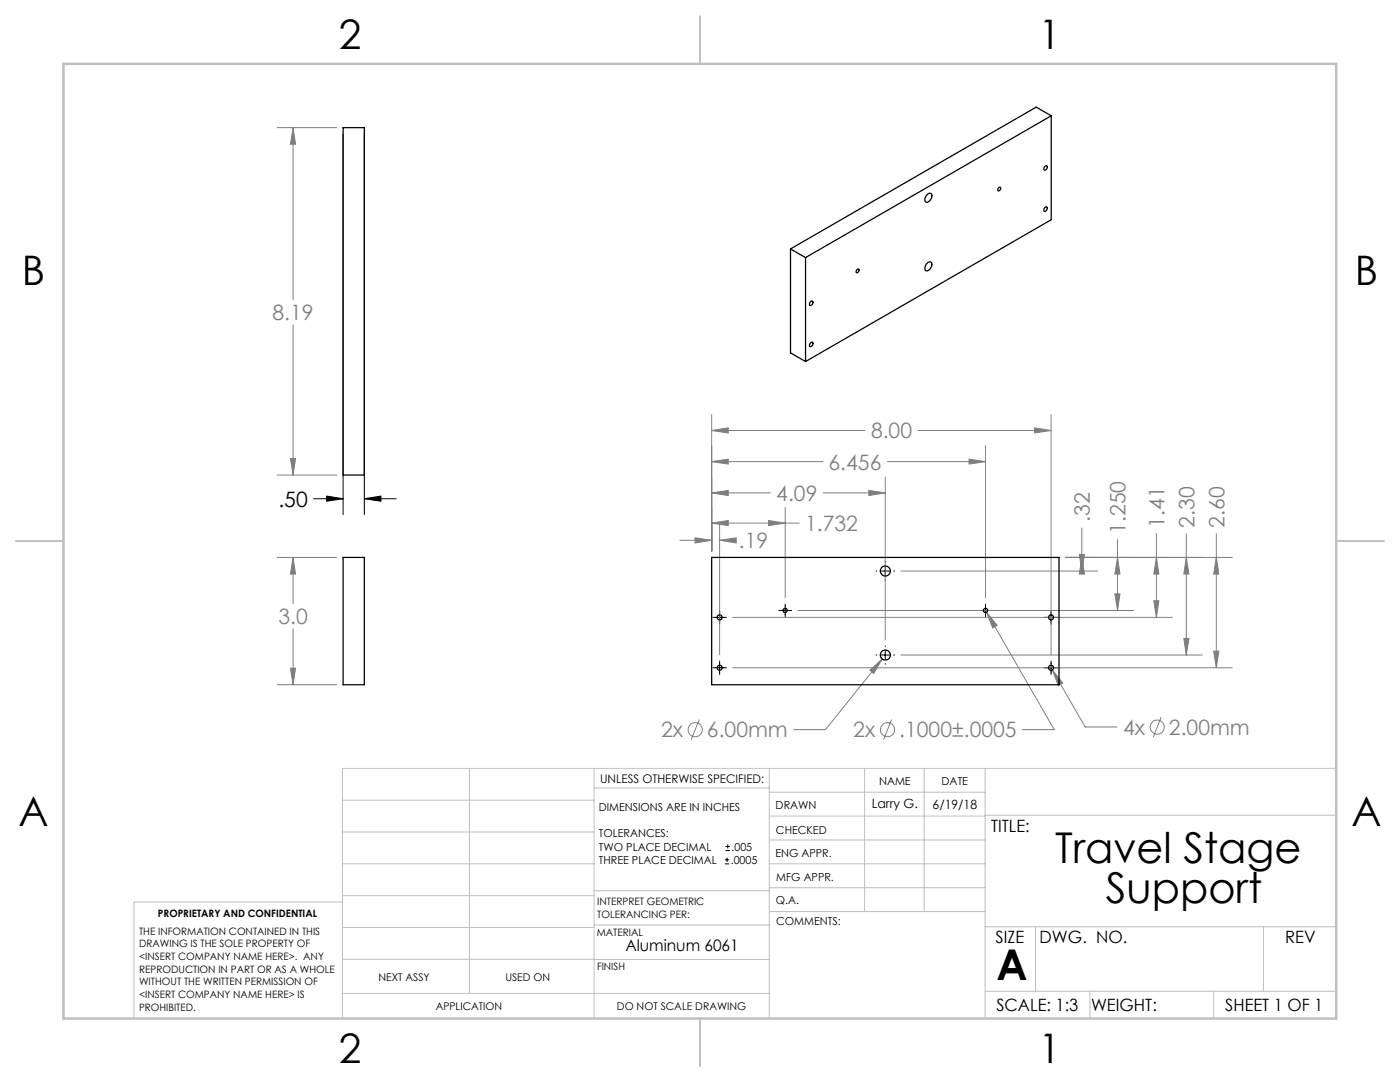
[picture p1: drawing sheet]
<svg xmlns="http://www.w3.org/2000/svg" width="279mm" height="216mm" viewBox="0 0 279 216" stroke-linecap="round" stroke-linejoin="round" font-family="sans-serif">
<g fill="none" stroke="#808080" stroke-width=".2">
<path d="M55.3 25.5h11.9M58.5 25.5v34.3M58.5 25.5l.5 3.3h-1zM58.5 64.8v30M55.3 94.8h11.9M58 91.5h1l-.5 3.3zM142 98.4l3.3-.5v1zM142 92.1l3.3-.5v1zM142 85.9l3.3-.5v1zM142 82.7v27.3M142 98.4h11.7M142 92.1h22.2"/>
<path d="M142 85.9h30.6M164.3 98.4h12.4M173.4 97.9l3.3 .5-3.3 .5zM176.7 95.2v32.4M177.1 92.1h19.6M183.2 85.9h26.6M193.4 91.6l3.3 .5-3.3 .5zM196.7 88.9v30.4M206.4 85.4l3.4 .5-3.4 .5zM209.8 82.7v47.9M55.3 111.2h11.9M58.5 111.2v9.2"/>
<path d="M58.5 111.2l.5 3.3h-1zM135.7 107.8h6.3M138.7 107.3l3.3 .5-3.3 .5zM142 104.4l3.3-.5v1zM142 104.4h17.5M143.6 107.8l3.3-.5v1zM143.6 104.6v26M143.6 107.8h2.7M153.4 103.9l3.3 .5-3.3 .5zM156.7 101.2v18.1M179.8 113.9h39.3M212.6 111.2h33.3"/>
<path d="M215.4 110.6h1l-.5 3.3zM215.9 111.2l.5 3.3h-1zM215.9 105.3v8.6M222.5 118.5h1l-.5 3.3zM223 107.7v14.1M223 111.2l.5 3.3h-1zM230.3 119.9h1l-.5 3.3zM230.8 106.5v16.7M230.8 111.2l.5 3.3h-1zM236.7 111.2l.6 3.3h-1zM236.7 106.5v24.2M242.7 111.2l.5 3.3h-1z"/>
<path d="M242.7 106.5v26.7M55.3 136.6h11.9M58 133.3h1l-.5 3.3zM58.5 125.5v11.1M146.2 123.2h87.8M146.2 133.2h99.7M159.2 121.8h67M173.6 133.7l2.5-2.2-1.7 2.9zM176.1 131.5l-11.4 14.1h-6.3M179.8 130.7h60.1M196.9 122.2l2.1 2.6-.9 .5zM196.9 122.2l13.5 23.4h-6.4"/>
<path d="M210 133.7l6.6 11.4h6.3M210 133.7l2.1 2.6-.9 .5zM236.3 127.4h1l-.6 3.3zM242.2 129.9h1l-.5 3.3zM139.6 143.6l-1.7 4M177.9 143.6l-1.6 4M231.7 143.1l-1.5 4"/>
<circle cx="138.7" cy="145.6" r="1.41"/>
<circle cx="177.1" cy="145.6" r="1.41"/>
<circle cx="230.9" cy="145.1" r="1.41"/>
</g>
<g fill="none" stroke="#000" stroke-width=".2">
<path d="M68.5 26.7v76M72.7 26.7v76M62.6 99.5h5.9M65.2 99l3.3 .5-3.3 .5zM72.7 99.5l3.3-.5v1zM72.7 99.5h6.4M174.8 113.9h.2M175.8 113.9h1.7M176.7 112.1v.2M176.7 113.1v1.7M176.7 115.6v.2M178.4 113.9h.1"/>
<path d="M142.3 123.2h2.7M142.3 133.2h2.7M143.6 121.8v2.7M143.6 131.9v2.7M155.4 121.8h2.6M156.7 120.5v2.6M174.8 130.7h.2M175.8 130.7h1.7M176.7 128.9v.1M176.7 129.9v1.7M176.7 132.4v.1M178.4 130.7h.1"/>
<path d="M195.4 121.8h2.5M196.7 120.5v2.6M208.4 123.2h2.7M208.4 133.2h2.7M209.8 121.8v2.7M209.8 131.9v2.7M144.7 172.4h.8M144.7 171.6h.8M144.8 169.7h.9M144.8 168.9h.9M145.1 171.1v.9M145.2 168.5v.8"/>
</g>
<g fill="none" stroke="#c0c0c0" stroke-width=".2">
<path d="M68.3 159.7h50.3M93.7 153.3v44.9M118.6 153.3v49.9M118.6 157.2h34.9M153.5 153.3v49.9M153.5 158.1h43.1M172.5 153.3v28.6M184.4 153.3v28.6M196.6 153.3v49.9M266.7 153.3h-198.4v49.9M68.3 178.7h50.3M68.3 172.4h50.3"/>
<path d="M68.3 166h50.3M68.3 180h-41.6v23.2M118.6 177.7h35M153.5 167.6h43.1M153.5 162.8h43.1M153.5 172.4h43.1M153.5 177.1h43.1M196.6 162.7h70.1M68.3 198.2h85.2M68.3 191.4l85.2 .1M68.3 185.1h50.3M118.6 184.6h35"/>
<path d="M153.6 181.9h43M196.6 197.8h70.1M196.6 184.9h70.1M206.7 184.9v12.9M217.5 197.8v5.4M242.2 197.8v5.4M252.2 184.9v12.9"/>
</g>
<path d="M139.7 3.2v9.5M3.1 107.9h9.6M266.7 107.9h9.5M139.7 203.2v9.6" fill="none" stroke="#c0c0c0" stroke-width=".25"/>
<path d="M12.7 12.7h254v190.5h-254z" fill="none" stroke="#c0c0c0" stroke-width=".5"/>
<path d="M65.2 99l3.3 .5-3.3 .5zM72.7 99.5l3.3-.5v1z" fill="#000"/>
<g fill="#808080">
<path d="M58.5 111.2l.5 3.3h-1zM58 133.3h1l-.5 3.3zM143.6 107.8l3.3-.5v1zM138.7 107.3l3.3 .5-3.3 .5zM142 104.4l3.3-.5v1zM153.4 103.9l3.3 .5-3.3 .5zM142 98.4l3.3-.5v1zM173.4 97.9l3.3 .5-3.3 .5zM142 92.1l3.3-.5v1zM193.4 91.6l3.3 .5-3.3 .5zM142 85.9l3.3-.5v1zM206.4 85.4l3.4 .5-3.4 .5zM210 133.7l1.2 3.1 .9-.5zM196.9 122.2l1.2 3.1 .9-.5zM173.6 133.7l.8 .7 1.7-2.9zM58.5 25.5l.5 3.3h-1zM58 91.5h1l-.5 3.3z"/>
<path d="M222.5 118.5h1l-.5 3.3zM223 111.2l.5 3.3h-1zM230.3 119.9h1l-.5 3.3zM230.8 111.2l.5 3.3h-1z"/>
<path d="M215.9 111.2l.5 3.3h-1zM215.4 110.6h1l-.5 3.3zM236.7 111.2l.6 3.3h-1zM236.3 127.4h1l-.6 3.3zM242.7 111.2l.5 3.3h-1zM242.2 129.9h1l-.5 3.3z"/>
</g>
<g fill="none" stroke="#000" stroke-width=".25">
<path d="M68.5 25.5h4.2v69.3h-4.2zM184.9 38.9a.54 .54 0 0 1 .6-.4 .54 .54 0 0 1 .5 .6 1.2 1.2 0 0 1-1.2 1.2 .99 .99 0 0 1 .1-1.4zM199.3 37.5l.2-.1a.4 .4 0 0 1 .2 .5 .4 .4 0 0 1-.5 .2l-.1-.2zM208.4 33.3l.3-.2a.45 .45 0 0 1 .4 .4 .45 .45 0 0 1-.5 .4h-.2zM209.8 23.1l-49 28.3M209.8 23.1v20.8l-49 28.2M209.8 23.1l-3-1.7-49 28.3M157.8 49.7l3 1.7M157.8 49.7v20.7l3 1.7M160.8 51.4v20.7M171 53.8l.2-.1a.34 .34 0 0 1 .3 .3 .34 .34 0 0 1-.3 .4l-.3-.1zM184.9 52.6a.54 .54 0 0 1 .6-.4 .54 .54 0 0 1 .5 .5 1.2 1.2 0 0 1-1.2 1.3 .99 .99 0 0 1 .1-1.4z"/>
<path d="M208.5 41.4l.2-.1a.42 .42 0 0 1 .4 .4 .42 .42 0 0 1-.4 .4l-.1 .1a.38 .38 0 0 1-.3-.4 .38 .38 0 0 1 .2-.4zM161.7 68.4l.3-.1a.39 .39 0 0 1 .3 .4 .39 .39 0 0 1-.3 .4h-.1a.36 .36 0 0 1-.4-.3 .36 .36 0 0 1 .2-.4zM161.7 60.2a.3 .3 0 0 1 .5-.1 .3 .3 0 0 1 0 .5l-.3 .3a.36 .36 0 0 1-.4-.3 .36 .36 0 0 1 .2-.4zM68.5 111.2h4.2v25.4h-4.2zM142 111.2h69.3v25.4h-69.3z"/>
<circle cx="176.7" cy="113.9" r="1"/>
<circle cx="143.6" cy="133.2" r=".5"/>
<circle cx="143.6" cy="123.2" r=".5"/>
<circle cx="156.7" cy="121.8" r=".42"/>
<circle cx="176.7" cy="130.7" r="1.01"/>
<circle cx="196.7" cy="121.8" r=".42"/>
<circle cx="209.8" cy="133.2" r=".5"/>
<circle cx="209.8" cy="123.2" r=".5"/>
</g>
<g font-size="8.5">
<text x="210.6" y="172.1">Travel Stage</text>
<text x="220.7" y="180.2">Support</text>
<text x="198.9" y="195.5">A</text>
</g>
<g font-size="8.1">
<text x="67.6" y="9.7">2</text>
<text x="207.3" y="9.7">1</text>
<text x="4.4" y="57">B</text>
<text x="270.4" y="57">B</text>
<text x="3.7" y="164.9">A</text>
<text x="269.7" y="164.9">A</text>
<text x="67.6" y="212.2">2</text>
<text x="207.3" y="212.2">1</text>
</g>
<g font-size="4.2" fill="#808080">
<text x="54.4" y="63.9">8.19</text>
<text x="173.8" y="87.5">8.00</text>
<text x="165.4" y="93.7">6.456</text>
<text x="154.9" y="100">4.09</text>
<text x="160.7" y="106">1.732</text>
<text x="217.5" y="104.1" transform="rotate(-90 217.5 104.1)">.32</text>
<text x="224.6" y="106.5" transform="rotate(-90 224.6 106.5)">1.250</text>
<text x="232.4" y="105.3" transform="rotate(-90 232.4 105.3)">1.41</text>
<text x="238.4" y="105.3" transform="rotate(-90 238.4 105.3)">2.30</text>
<text x="244.3" y="105.3" transform="rotate(-90 244.3 105.3)">2.60</text>
<text x="147.5" y="109.4">.19</text>
<text x="55.6" y="124.5">3.0</text>
<text x="131.9" y="147.1">2x</text>
<text x="141.1" y="147.1">6.00mm</text>
<text x="170.3" y="147.1">2x</text>
<text x="179.5" y="147.1">.1000±.0005</text>
<text x="224.1" y="146.6">4x</text>
<text x="233.3" y="146.6">2.00mm</text>
</g>
<text font-size="4.2" x="55.6" y="101.1">.50</text>
<g font-size="3.4">
<text x="197.8" y="166">TITLE:</text>
<text x="198.7" y="188.1">SIZE</text>
<text x="207.5" y="188.1">DWG. NO.</text>
<text x="256.5" y="188.2">REV</text>
<text x="198.8" y="201.7">SCALE: 1:3</text>
<text x="217.7" y="201.8">WEIGHT:</text>
<text x="244.5" y="201.7">SHEET 1 OF 1</text>
</g>
<text font-size="3.2" x="124.8" y="189.8">Aluminum 6061</text>
<g font-size="2.5">
<text x="174" y="161.3">Larry G.</text>
<text x="186.1" y="161.4">6/19/18</text>
</g>
<text font-size="2.4" x="119.8" y="156.2">UNLESS OTHERWISE SPECIFIED:</text>
<g font-size="2.2">
<text x="119.5" y="161.8">DIMENSIONS ARE IN INCHES</text>
<text x="154.8" y="161.4">DRAWN</text>
<text x="175.4" y="156.6">NAME</text>
<text x="187.9" y="156.7">DATE</text>
<text x="119.5" y="167.1">TOLERANCES:</text>
<text x="154.9" y="166.3">CHECKED</text>
<text x="119.5" y="172.4">THREE PLACE DECIMAL</text>
<text x="119.5" y="169.7">TWO PLACE DECIMAL</text>
<text x="145.8" y="172.4">.0005</text>
<text x="146" y="169.7">.005</text>
<text x="154.8" y="171">ENG APPR.</text>
<text x="154.9" y="175.7">MFG APPR.</text>
<text x="154.9" y="180.4">Q.A.</text>
<text x="154.9" y="184.6">COMMENTS:</text>
</g>
<g font-size="2.1">
<text x="75.5" y="195.7">NEXT ASSY</text>
<text x="100.9" y="195.7">USED ON</text>
<text x="86.9" y="201.5">APPLICATION</text>
<text x="123.1" y="201.6">DO NOT SCALE DRAWING</text>
</g>
<g font-size="2">
<text x="31.5" y="182.9">PROPRIETARY AND CONFIDENTIAL</text>
<text x="119.2" y="180.6">INTERPRET GEOMETRIC</text>
<text x="119.2" y="183.1">TOLERANCING PER:</text>
<text x="27.8" y="186.5">THE INFORMATION CONTAINED IN THIS</text>
<text x="27.8" y="189">DRAWING IS THE SOLE PROPERTY OF</text>
<text x="27.8" y="191.6">&lt;INSERT COMPANY NAME HERE&gt;. ANY</text>
<text x="119.1" y="186.7">MATERIAL</text>
<text x="27.8" y="194.1">REPRODUCTION IN PART OR AS A WHOLE</text>
<text x="27.8" y="196.6">WITHOUT THE WRITTEN PERMISSION OF</text>
<text x="119.1" y="193.5">FINISH</text>
<text x="27.8" y="199.1">&lt;INSERT COMPANY NAME HERE&gt; IS</text>
<text x="27.8" y="201.7">PROHIBITED.</text>
</g>
</svg>
